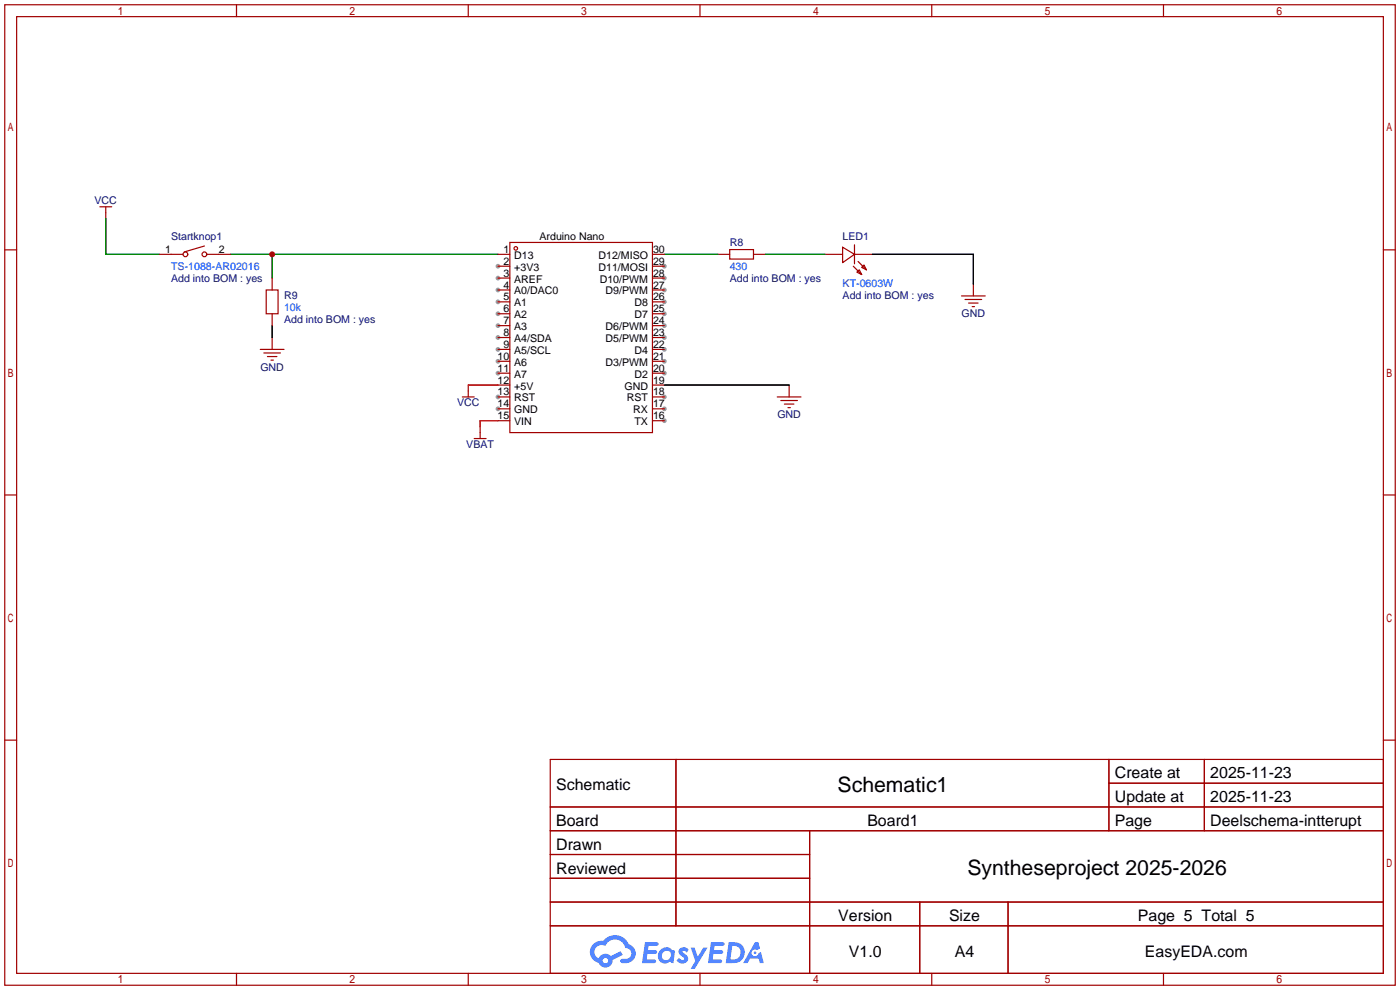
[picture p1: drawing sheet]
<svg xmlns="http://www.w3.org/2000/svg" width="299mm" height="212mm" viewBox="0 0 299 212" stroke-linecap="round" stroke-linejoin="round" font-family="sans-serif">
<g fill="#999">
<circle cx="106.4" cy="56.9" r=".51"/>
<circle cx="106.4" cy="59.4" r=".51"/>
<circle cx="106.4" cy="62" r=".51"/>
<circle cx="106.4" cy="64.5" r=".51"/>
<circle cx="106.4" cy="67.1" r=".51"/>
<circle cx="106.4" cy="69.6" r=".51"/>
<circle cx="106.4" cy="72.1" r=".51"/>
<circle cx="106.4" cy="74.7" r=".51"/>
<circle cx="106.4" cy="77.2" r=".51"/>
<circle cx="106.4" cy="79.8" r=".51"/>
<circle cx="106.4" cy="84.8" r=".51"/>
<circle cx="106.4" cy="87.4" r=".51"/>
<circle cx="142" cy="89.9" r=".51"/>
<circle cx="142" cy="87.4" r=".51"/>
<circle cx="142" cy="84.8" r=".51"/>
<circle cx="142" cy="79.8" r=".51"/>
<circle cx="142" cy="77.2" r=".51"/>
<circle cx="142" cy="74.7" r=".51"/>
<circle cx="142" cy="72.1" r=".51"/>
<circle cx="142" cy="69.6" r=".51"/>
<circle cx="142" cy="67.1" r=".51"/>
<circle cx="142" cy="64.5" r=".51"/>
<circle cx="142" cy="62" r=".51"/>
<circle cx="142" cy="59.4" r=".51"/>
<circle cx="142" cy="56.9" r=".51"/>
</g>
<g fill="none" stroke="#a10000" stroke-width=".25">
<path d="M1 1h297.2v209.6h-297.2zM3.6 3.6h292.1v204.4h-292.1zM50.5 1v2.6M100.1 1v2.6M149.6 1v2.6M199.1 1v2.6M248.7 1v2.6M1 53.4h2.6M295.7 53.4h2.5M1 105.8h2.6M295.7 105.8h2.5M1 158.2h2.6"/>
<path d="M295.7 158.2h2.5M117.6 162.3h178.1v45.7h-178.1zM117.6 172.5h178.1M117.6 177.5h178.1M144.5 162.3v35.6M173 177.5v30.5M237 162.3v15.2M237 167.4h58.7M257.4 162.3v15.2M117.6 182.6h55.4M117.6 192.8h178.1M117.6 187.7h55.4"/>
<path d="M117.6 197.9h178.1M196.6 192.8v15.2M215.4 192.8v15.2M50.5 208v2.6M100.1 208v2.6M149.6 208v2.6M199.1 208v2.6M248.7 208v2.6"/>
</g>
<g fill="#5487ff">
<path d="M145.3 202.7a1.3 1.3 0 0 1 1.9 .3l-.4 .6a.54 .54 0 0 0-.9-.2l.1 .2a1.34 1.34 0 0 1 .9 1.8 1.47 1.47 0 0 1-2.3-.1l.5-.6 .8 .5a.31 .31 0 0 0 .4-.3 .31 .31 0 0 0-.3-.4 1.12 1.12 0 0 1-.7-1.8z"/>
<path d="M147.6 202.5h.9l.6 2 1.2-2h.9l-2.7 4.6h-.9l1-1.7z"/>
<path d="M137.8 201.4h1.7a1.31 1.31 0 0 1 1.2 .2 .4 .4 0 0 1-.3 .5l-1.8 .1-.1 .9h1.6a.4 .4 0 0 1 .4 .4 .4 .4 0 0 1-.5 .4h-1.6l-.2 1.2h1.4a.46 .46 0 0 1 .5 0 .46 .46 0 0 1 .1 .5l-.4 .2h-2.6z"/>
<path d="M151.9 201.4h1.7a1.32 1.32 0 0 1 1.2 .2 .39 .39 0 0 1-.3 .5l-1.8 .1-.1 .9h1.6a.4 .4 0 0 1 .4 .4 .4 .4 0 0 1-.4 .4h-1.7l-.2 1.2h1.4a.46 .46 0 0 1 .5 0 .46 .46 0 0 1 .1 .5l-.4 .2h-2.6z"/>
<path d="M161.3 201.4h.8l.3 1.3-.6 .4a.75 .75 0 0 0-1.1 .3 .75 .75 0 0 0 .5 1 .75 .75 0 0 0 .9-.7l.5-.2 .6 2.3h-.8l-.3-.9h-1.8l-.5 .9h-1z"/>
<path d="M155.7 201.4l-.6 4.4h1.5a2.27 2.27 0 0 0 2.6-2.2 2.27 2.27 0 0 0-2.7-2.2zM156.5 202.1a1.5 1.5 0 0 1 1.8 1.6 1.5 1.5 0 0 1-1.9 1.4h-.3z"/>
<path d="M141.2 203a1.6 1.6 0 0 0-.3 2.3 1.6 1.6 0 0 0 2.3 .2l.7 .3 .3-2.4-.1-.3-.5-.1a1.58 1.58 0 0 0-2.4 0zM141.8 203.5a.98 .98 0 0 1 1.6 .4 .98 .98 0 0 1-1.1 1.3 .94 .94 0 0 1-.9-.7 .94 .94 0 0 1 .4-1z"/>
<path d="M126.8 201.8a2.37 2.37 0 0 0 1.1 4 1.54 1.54 0 0 0 1.8 1 1.54 1.54 0 0 0 1.2-1.6l2.2-1.1-.5-.8-2 1a1.57 1.57 0 0 0-2.7 .5 1.5 1.5 0 0 1-.7-2.1 1.5 1.5 0 0 1 2.2-.5 2.23 2.23 0 0 1 2.3-1.4 2.23 2.23 0 0 1 2 1.8 1.16 1.16 0 0 1 1.2 1.1 1.16 1.16 0 0 1-1.1 1.2h-.7a.47 .47 0 0 0-.5 .4 .47 .47 0 0 0 .4 .5 2.17 2.17 0 0 0 2.5-.9 2.17 2.17 0 0 0-.3-2.7l-.8-.4a3.2 3.2 0 0 0-5.5-.7l-1.1 .1zM128.8 205.3a.6 .6 0 0 1 1.2 0 .6 .6 0 0 1-1.2 0z"/>
<circle cx="161.4" cy="203.6" r=".28"/>
</g>
<g fill="none" stroke="#a10000" stroke-width=".25">
<path d="M21.3 44.2h2.6M22.6 44.2v2.5M34 54.4h5.1M43.7 52.6l-4.3 1.2M44.2 54.4h5.1M58.2 59.4v2.6M106.4 54.4h2.6M106.4 56.9h2.6M106.4 59.4h2.6M109 51.8h30.4v40.7h-30.4zM139.4 54.4h2.6M139.4 56.9h2.6"/>
<path d="M139.4 59.4h2.6M153.4 54.4h2.6M156 53.3h5v2.1h-5zM161 54.4h2.6M176.3 54.4h3.8M180.1 52.8l2.5 1.6-2.5 1.7zM182.4 56.9l1.7 1.8M182.6 54.4h3.8M182.6 52.3v4.1M183.1 58.2l.5-.5 .5 1zM183.4 55.9l1.8 1.8M184.1 57.2l.6-.6 .5 1.1z"/>
<path d="M55.6 74.7h5.1M56.4 75.4h3.5M56.9 62h2.5v5.1h-2.5zM57.1 76.2h2.1M57.9 77h.5M58.2 67.1v2.5M58.2 72.1v2.6M106.4 74.7h2.6M106.4 62h2.6M106.4 64.5h2.6M106.4 67.1h2.6M106.4 69.6h2.6"/>
<path d="M106.4 72.1h2.6M106.4 77.2h2.6M106.4 79.8h2.6M139.4 74.7h2.6M139.4 62h2.6M139.4 64.5h2.6M139.4 67.1h2.6M139.4 69.6h2.6M139.4 72.1h2.6M139.4 77.2h2.6M139.4 79.8h2.6M205.5 63.2h5.1"/>
<path d="M206.2 64h3.6M207 64.8h2M207.8 65.5h.5M208 60.7v2.5M98.8 84.8h2.5M100.1 82.3v2.5M101.3 93.7h2.6M102.6 91.2v2.5M106.4 84.8h2.6M106.4 82.3h2.6M106.4 87.4h2.6M106.4 89.9h2.6"/>
<path d="M139.4 84.8h2.6M139.4 82.3h2.6M139.4 87.4h2.6M139.4 89.9h2.6M166.1 84.8h5.1M166.9 85.6h3.5M167.6 86.4h2.1M168.4 87.1h.5M168.7 82.3v2.5"/>
<circle cx="39.6" cy="54.4" r=".51"/>
<circle cx="43.7" cy="54.4" r=".51"/>
<circle cx="110.2" cy="53.1" r=".38"/>
</g>
<path d="M22.6 46.7v7.7h11.4M49.3 54.4h57.1M58.2 54.4v5M142 54.4h11.4M163.6 54.4h12.7" fill="none" stroke="#008700" stroke-width=".25"/>
<path d="M186.4 54.4h21.6v6.3M58.2 69.6v2.5M142 82.3h26.7" fill="none" stroke="#000" stroke-width=".25"/>
<path d="M100.1 82.3h6.3M106.4 89.9h-3.8v1.3" fill="none" stroke="#f00" stroke-width=".25"/>
<circle cx="58.2" cy="54.4" r=".63" fill="#c00"/>
<g font-size="4.5">
<text x="179" y="169.2">Schematic1</text>
<text x="206.7" y="187">Syntheseproject 2025-2026</text>
</g>
<g font-size="3.4">
<text x="238.3" y="166.4">Create at</text>
<text x="258.7" y="166.4">2025-11-23</text>
<text x="118.9" y="168.9">Schematic</text>
<text x="238.3" y="171.4">Update at</text>
<text x="258.7" y="171.4">2025-11-23</text>
<text x="118.9" y="176.5">Board</text>
<text x="185.4" y="176.5">Board1</text>
<text x="238.3" y="176.5">Page</text>
<text x="258.7" y="176.5">Deelschema-intterupt</text>
<text x="118.9" y="181.6">Drawn</text>
<text x="118.9" y="186.7">Reviewed</text>
<text x="179.2" y="196.8">Version</text>
<text x="202.8" y="196.8">Size</text>
<text x="243.2" y="196.8">Page 5 Total 5</text>
<text x="181.4" y="204.5">V1.0</text>
<text x="204.1" y="204.5">A4</text>
<text x="244.7" y="204.5">EasyEDA.com</text>
</g>
<g font-size="2.3" fill="#000080">
<text x="20.2" y="43.7">VCC</text>
<text x="36.6" y="51.3">Startknop1</text>
<text x="156" y="52.5">R8</text>
<text x="180.1" y="51.3">LED1</text>
<text x="36.6" y="60.2">Add into BOM : yes</text>
<text x="60.7" y="64">R9</text>
<text x="156" y="60.2">Add into BOM : yes</text>
<text x="180.1" y="64">Add into BOM : yes</text>
<text x="60.7" y="69.1">Add into BOM : yes</text>
<text x="205.5" y="67.8">GND</text>
<text x="55.6" y="79.2">GND</text>
<text x="97.7" y="86.8">VCC</text>
<text x="166.1" y="89.4">GND</text>
<text x="99.7" y="95.7">VBAT</text>
</g>
<g font-size="2.3">
<text x="115.3" y="51.3">Arduino Nano</text>
<text x="35.3" y="54">1</text>
<text x="46.7" y="54">2</text>
<text x="107.6" y="54">1</text>
<text x="107.6" y="56.6">2</text>
<text x="107.6" y="59.1">3</text>
<text x="109.9" y="55.3">D13</text>
<text x="109.9" y="57.9">+3V3</text>
<text x="127.9" y="57.9">D11/MOSI</text>
<text x="127.9" y="55.3">D12/MISO</text>
<text x="139.6" y="59.1">28</text>
<text x="139.6" y="56.6">29</text>
<text x="139.6" y="54">30</text>
<text x="107.6" y="61.7">4</text>
<text x="107.6" y="64.2">5</text>
<text x="109.9" y="60.4">AREF</text>
<text x="109.9" y="62.9">A0/DAC0</text>
<text x="109.9" y="65.5">A1</text>
<text x="128.2" y="60.4">D10/PWM</text>
<text x="129.4" y="62.9">D9/PWM</text>
<text x="135.6" y="65.5">D8</text>
<text x="139.6" y="64.2">26</text>
<text x="139.6" y="61.7">27</text>
<text x="107.6" y="66.7">6</text>
<text x="107.6" y="69.3">7</text>
<text x="107.6" y="71.8">8</text>
<text x="109.9" y="68">A2</text>
<text x="109.9" y="70.6">A3</text>
<text x="129.4" y="70.6">D6/PWM</text>
<text x="135.6" y="68">D7</text>
<text x="139.6" y="71.8">23</text>
<text x="139.6" y="69.3">24</text>
<text x="139.6" y="66.7">25</text>
<text x="106.3" y="76.9">10</text>
<text x="107.6" y="74.4">9</text>
<text x="109.9" y="73.1">A4/SDA</text>
<text x="109.9" y="75.6">A5/SCL</text>
<text x="129.4" y="73.1">D5/PWM</text>
<text x="135.6" y="75.6">D4</text>
<text x="139.6" y="76.9">21</text>
<text x="139.6" y="74.4">22</text>
<text x="106.3" y="79.4">11</text>
<text x="106.3" y="82">12</text>
<text x="109.9" y="78.2">A6</text>
<text x="109.9" y="80.7">A7</text>
<text x="109.9" y="83.3">+5V</text>
<text x="129.4" y="78.2">D3/PWM</text>
<text x="133.5" y="83.3">GND</text>
<text x="135.6" y="80.7">D2</text>
<text x="139.6" y="82">19</text>
<text x="139.6" y="79.4">20</text>
<text x="106.3" y="84.5">13</text>
<text x="106.3" y="87.1">14</text>
<text x="106.3" y="89.6">15</text>
<text x="109.9" y="85.8">RST</text>
<text x="109.9" y="88.3">GND</text>
<text x="134" y="85.8">RST</text>
<text x="135.4" y="88.3">RX</text>
<text x="139.6" y="89.6">16</text>
<text x="139.6" y="87.1">17</text>
<text x="139.6" y="84.5">18</text>
<text x="109.9" y="90.9">VIN</text>
<text x="135.6" y="90.9">TX</text>
</g>
<g font-size="2.3" fill="#00f">
<text x="36.6" y="57.6">TS-1088-AR02016</text>
<text x="156" y="57.6">430</text>
<text x="180.1" y="61.4">KT-0603W</text>
<text x="60.7" y="66.5">10k</text>
</g>
</svg>
